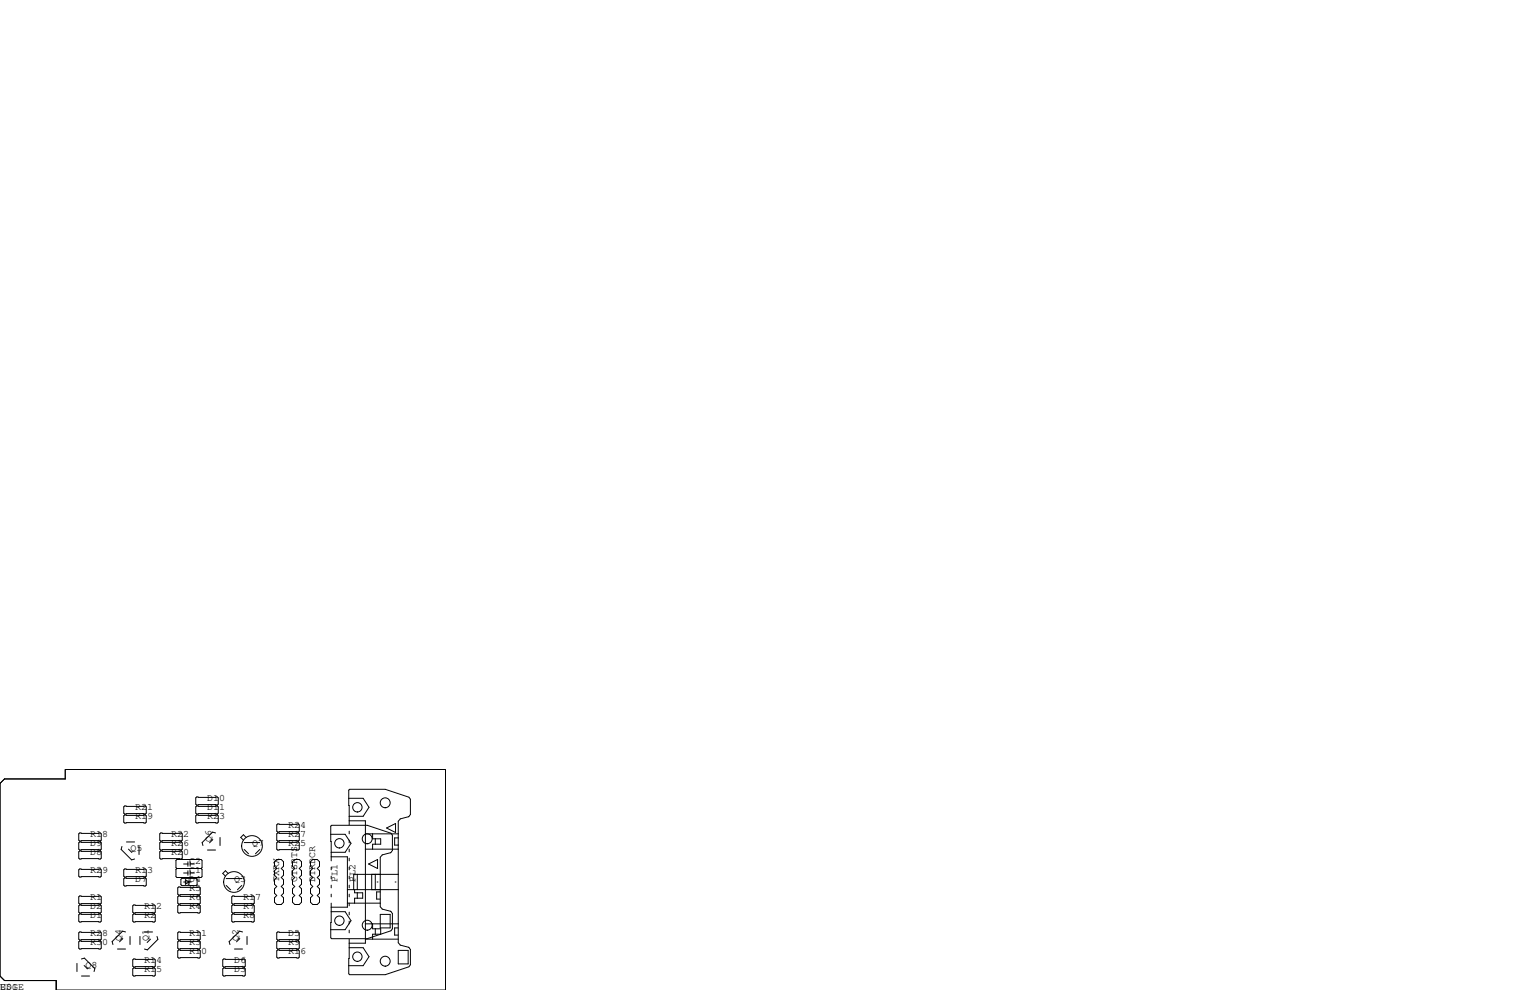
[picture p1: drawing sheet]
<svg xmlns="http://www.w3.org/2000/svg" width="432mm" height="279mm" viewBox="0 0 432 279" stroke-linecap="round" stroke-linejoin="round" font-family="sans-serif">
<g fill="none" stroke="#000" stroke-width=".28">
<path d="M0 221.1l1.3-1.3h17.1v-2.6h107.3v62.2h-109.8v-2.7h-14.6l-1.3-1.2zM22.5 235.1h5.8l.3 .2v1.8l-.3 .3h-5.8l-.3-.3v-1.8zM22.5 237.6h5.8l.3 .3v1.7l-.3 .3h-5.8l-.3-.3v-1.7zM34.4 238.9l-.2 .8 2.9 3 .9-.3M35.2 227.5h5.8l.3 .2v1.8l-.3 .2h-5.8l-.3-.2v-1.8zM35.2 230h5.8l.3 .3v1.7l-.3 .3h-5.8l-.3-.3v-1.7zM35.7 237.6h2.3M36.3 239.7l.9 .9M39.2 238.9v2.3M45.3 235.1h5.9l.2 .2v1.8l-.2 .3h-5.9l-.2-.3v-1.8zM45.3 237.6h5.9l.2 .3v1.7l-.2 .3h-5.9l-.2-.3v-1.7zM55.5 224.9h5.8l.3 .3v1.7l-.3 .3h-5.8l-.3-.3v-1.7z"/>
<path d="M55.5 227.5h5.8l.3 .2v1.8l-.3 .2h-5.8l-.3-.2v-1.8zM55.5 230h5.8l.3 .3v1.7l-.3 .3h-5.8l-.3-.3v-1.7zM58.5 239.9h2.3M60.1 236.9l-1 1M60.8 235.1l-.8-.3-3 3 .3 .8M62.1 236.3v2.3M68.9 237.8h4.4M68.9 239.7l1.3 1.3M69.5 236.3l-.8-.7-.8 .7 .8 .8M73.3 239.7l-1.2 1.3M78.4 235.1h5.8l.3 .2v1.8l-.3 .3h-5.8l-.3-.3v-1.8zM78.4 232.5h5.8l.3 .3v1.8l-.3 .2h-5.8l-.3-.2v-1.8z"/>
<path d="M78.4 237.6h5.8l.3 .3v1.7l-.3 .3h-5.8l-.3-.3v-1.7zM93.3 235.5h4.1l1.7 2.5-1.7 2.5h-3.9M98.4 225.3h4.1l1.6 2.5-1.6 2.6h-3.9M98.6 231.6h4.5v34.6h-4.5M98.6 234.6v.7M98.6 237.1v.8M98.6 239.6v.8M103.1 235.3h9.3M103.1 239.6h9.3M105.2 235.3v1.4h2.2v1.6h-2.2v1.3M105.9 236.7v1.6M109.1 233.7l2.5-1.3v2.5z"/>
<path d="M112.4 236.5h-1v2h1M113 231.1l-.6 .7v34.3l.6 .6M115.4 230.5l.4-.6v-4.3l-.4-.6-6.7-2.2h-10l-.3 .2 .2 9.8M115.4 230.5h-.1M115.4 230.5l-2.5 .6M22.5 257.9h5.8l.3 .3v1.8l-.3 .2h-5.8l-.3-.2v-1.8zM22.5 240.2h5.8l.3 .2v1.8l-.3 .2h-5.8l-.3-.2v-1.8zM22.5 245.2h5.8l.3 .3v1.8l-.3 .2h-5.8l-.3-.2v-1.8zM22.5 252.9h5.8l.3 .2v1.8l-.3 .2h-5.8l-.3-.2v-1.8zM22.5 255.4h5.8l.3 .3v1.7l-.3 .3h-5.8l-.3-.3v-1.7zM35.2 245.2h5.8l.3 .3v1.8l-.3 .2h-5.8l-.3-.2v-1.8zM35.2 247.8h5.8l.3 .2v1.8l-.3 .3h-5.8l-.3-.3v-1.8z"/>
<path d="M37.5 258.2l.2-.3h5.9l.2 .3v1.8l-.2 .2h-5.9l-.2-.2zM37.5 255.7l.2-.3h5.9l.2 .3v1.7l-.2 .3h-5.9l-.2-.3zM45.3 240.2h5.9l.2 .2v1.8l-.2 .2h-5.9l-.2-.2v-1.8zM49.9 245.1l-.2-.2v-2.1l.2-.2h6.9l.2 .2v2.1l-.2 .2M49.9 245.1l-.2 .3v2l.2 .2h6.9l.2-.2v-2l-.2-.3M49.9 245.1h6.9M50.2 253.1l.2-.2h5.9l.2 .2v1.8l-.2 .2h-5.9l-.2-.2zM50.2 255.7l.2-.3h5.9l.2 .3v1.7l-.2 .3h-5.9l-.2-.3zM50.2 250.6l.2-.3h5.9l.2 .3v1.7l-.2 .3h-5.9l-.2-.3zM51.1 248.2l.2-.3h4.1l.2 .3v1.5l-.2 .2h-4.1l-.2-.2zM51.8 243.8h1.2M51.8 248.9h2.2"/>
<path d="M51.8 246.4h1.2M52.3 248.3l1 .6-1 .7zM53 243.2v1.3M53 245.7v1.3M53.3 248.3v1.3h-.2M53.7 243.8h1.2M53.7 243.2v1.3M53.7 245.7v1.3M53.7 246.4h1.2M63.8 248h4.4M63.8 249.9l1.3 1.2M64.4 246.5l-.8-.8-.7 .8 .7 .8"/>
<path d="M65.4 258.2l.3-.3h5.8l.3 .3v1.8l-.3 .2h-5.8l-.3-.2zM65.4 253.1l.3-.2h5.8l.3 .2v1.8l-.3 .2h-5.8l-.3-.2zM65.4 255.7l.3-.3h5.8l.3 .3v1.7l-.3 .3h-5.8l-.3-.3zM68.2 249.9l-1.2 1.2M78.1 242.6h1.3l.6 .6v1.3l-.6 .6 .6 .6v1.3l-.6 .6 .6 .7v1.3l-.6 .6 .6 .6v1.3l-.6 .6 .6 .7v1.2l-.6 .7h-1.3l-.6-.7v-1.2l.6-.7-.6-.6v-1.3l.6-.6-.6-.6v-1.3l.6-.7-.6-.6v-1.3l.6-.6-.6-.6v-1.3zM83.2 242.6h1.3l.6 .6v1.3l-.6 .6 .6 .6v1.3l-.6 .6 .6 .7v1.3l-.6 .6 .6 .6v1.3l-.6 .6 .6 .7v1.2l-.6 .7h-1.3l-.6-.7v-1.2l.6-.7-.6-.6v-1.3l.6-.6-.6-.6v-1.3l.6-.7-.6-.6v-1.3l.6-.6-.6-.6v-1.3zM88.3 242.6h1.2l.7 .6v1.3l-.7 .6 .7 .6v1.3l-.7 .6 .7 .7v1.3l-.7 .6 .7 .6v1.3l-.7 .6 .7 .7v1.2l-.7 .7h-1.2l-.7-.7v-1.2l.7-.7-.7-.6v-1.3l.7-.6-.7-.6v-1.3l.7-.7-.7-.6v-1.3l.7-.6-.7-.6v-1.3zM93.5 254.9l-.2 9.8 .3 .2h10l6.7-2.2 .4-.6v-4.3l-.4-.6M93.5 241.8h4.5v14.2h-4.5M93.5 244.7v.8M93.5 247.3v.7M93.5 249.8v.8"/>
<path d="M93.5 252.3v.8M93.5 257.3h3.9l1.7 2.5-1.7 2.6h-4.1M98 251.1h14.4M98 254.9h9.3M98.6 242.2v.8M98.6 244.7v.8M98.6 247.3v.7M98.6 249.8v.8M98.6 252.3v.8M98.6 254.9v.8M98.6 257.4v.8M98.6 260v.7"/>
<path d="M100.1 251.1v.9h2.3v1.5h-2.3v1.4M100.8 246.8v4.3M100.8 252v1.5M104 243.8l2.6-1.2v2.5zM104.9 246.8v4.3M105.9 246.8v4.3M106.4 248.9h.3M107.3 258.1h2.8v3.8h-2.8zM107.3 251.7h-1v2h1M107.8 256.6l2.5 .6M107.9 241.3l-.6 .6v14l.6 .7M110.3 257.2h.1"/>
<path d="M110.3 240.6l.4-.6v-4.3l-.4-.5-6.7-2.3h-10l-.3 .3 .2 9.8M110.3 240.6h.1M110.3 240.6l-2.5 .7M111.5 248.9h.3M112.4 246.8h-12.6v4.3M21.7 271.9v2.3M22.5 265.6h5.8l.3 .2v1.8l-.3 .2h-5.8l-.3-.2v-1.8zM22.5 263h5.8l.3 .3v1.7l-.3 .3h-5.8l-.3-.3v-1.7zM23 270.6l.8-.2 3 3-.3 .8M23 275.5h2.3M23.8 272.5l.9 .9M33.1 267.8h2.3"/>
<path d="M34.7 264.9l-1 .9M35.4 263l-.8-.2-3 2.9 .3 .9M36.7 264.3v2.3M37.5 273.4l.2-.2h5.9l.2 .2v1.8l-.2 .3h-5.9l-.2-.3zM37.5 270.9l.2-.3h5.9l.2 .3v1.8l-.2 .2h-5.9l-.2-.2zM39.5 264.3v2.3M40.8 263h2.3M42.5 265.1l-1 .9M44.3 264.3l.3 .8-3 3-.8-.3M50.2 265.8l.2-.2h5.9l.2 .2v1.8l-.2 .2h-5.9l-.2-.2zM50.2 263.3l.2-.3h5.9l.2 .3v1.7l-.2 .3h-5.9l-.2-.3zM50.2 268.4l.2-.3h5.9l.2 .3v1.7l-.2 .3h-5.9l-.2-.3z"/>
<path d="M62.9 273.4l.2-.2h5.9l.2 .2v1.8l-.2 .3h-5.9l-.2-.3zM62.9 270.9l.2-.3h5.9l.2 .3v1.8l-.2 .2h-5.9l-.2-.2zM66.2 267.8h2.3M67.7 264.9l-.9 .9M68.5 263l-.9-.2-2.9 2.9 .2 .9M69.7 264.3v2.3M78.1 265.8l.3-.2h5.8l.3 .2v1.8l-.3 .2h-5.8l-.3-.2zM78.1 263.3l.3-.3h5.8l.3 .3v1.7l-.3 .3h-5.8l-.3-.3zM78.1 268.4l.3-.3h5.8l.3 .3v1.7l-.3 .3h-5.8l-.3-.3zM98.6 265l-.2 9.8 .3 .3h10l6.7-2.3 .4-.5v-4.3l-.4-.6M98.6 262.5v.8M98.6 267.5h3.9l1.6 2.5-1.6 2.5h-4.1"/>
<path d="M103.1 265h9.3M103.1 260.7h9.3M105.2 260.7v1.4h2.2v1.6h-2.2v1.3M105.9 262.1v1.6M112.4 268.2h2.8v3.8h-2.8zM112.4 261.9h-1v2h1M112.9 266.7l2.5 .7M115.3 267.4h.1"/>
<circle cx="71.1" cy="238.8" r="2.92"/>
<circle cx="95.8" cy="238" r="1.32"/>
<circle cx="100.9" cy="227.8" r="1.32"/>
<circle cx="103.6" cy="236.7" r="1.4"/>
<circle cx="108.7" cy="226.6" r="1.4"/>
<circle cx="66" cy="248.9" r="2.92"/>
<circle cx="95.8" cy="259.8" r="1.32"/>
<circle cx="100.9" cy="270" r="1.32"/>
<circle cx="103.6" cy="261.1" r="1.4"/>
<circle cx="108.7" cy="271.3" r="1.4"/>
</g>
<g font-size="2.8">
<text x="58.4" y="226.1">D10</text>
<text x="38.1" y="231.1">R19</text>
<text x="38.1" y="228.6">R21</text>
<text x="58.4" y="228.6">D11</text>
<text x="58.4" y="231.1">R23</text>
<text x="81.3" y="233.7">R24</text>
<text x="25.4" y="236.2">R18</text>
<text x="25.4" y="238.8">D9</text>
<text x="48.3" y="236.2">R22</text>
<text x="48.3" y="238.8">R26</text>
<text x="59.7" y="237.5" transform="rotate(-90 59.7 237.5)">Q6</text>
<text x="71.1" y="238.8">Q7</text>
<text x="81.3" y="238.8">R25</text>
<text x="81.3" y="236.2">R27</text>
<text x="25.4" y="241.3">D8</text>
<text x="36.8" y="240">Q5</text>
<text x="48.3" y="241.3">R20</text>
<text x="53.3" y="243.8">C2</text>
<text x="25.4" y="246.4">R29</text>
<text x="38.1" y="246.4">R13</text>
<text x="38.1" y="248.9">D7</text>
<text x="53.3" y="248.9">D4</text>
<text x="53.3" y="251.5">R5</text>
<text x="53.3" y="246.4">C1</text>
<text x="66" y="248.9">Q3</text>
<text x="78.7" y="248.9" transform="rotate(-90 78.7 248.9)">TXRX</text>
<text x="83.8" y="248.9" transform="rotate(-90 83.8 248.9)">CTSRTS</text>
<text x="88.9" y="248.9" transform="rotate(-90 88.9 248.9)">DTRDCR</text>
<text x="95.2" y="248.9" transform="rotate(-90 95.2 248.9)">PL1</text>
<text x="100.3" y="248.9" transform="rotate(-90 100.3 248.9)">PL2</text>
<text x="25.4" y="254">R1</text>
<text x="25.4" y="256.5">D2</text>
<text x="40.6" y="256.5">R12</text>
<text x="53.3" y="254">R6</text>
<text x="53.3" y="256.5">R4</text>
<text x="68.6" y="256.5">R7</text>
<text x="68.6" y="254">R17</text>
<text x="25.4" y="259.1">D1</text>
<text x="40.6" y="259.1">R2</text>
<text x="68.6" y="259.1">R8</text>
<text x="25.4" y="264.2">R28</text>
<text x="25.4" y="266.7">R30</text>
<text x="34.3" y="265.4" transform="rotate(-90 34.3 265.4)">Q4</text>
<text x="41.9" y="265.4" transform="rotate(-90 41.9 265.4)">Q1</text>
<text x="53.3" y="264.2">R11</text>
<text x="53.3" y="269.2">R10</text>
<text x="53.3" y="266.7">R3</text>
<text x="67.3" y="265.4" transform="rotate(-90 67.3 265.4)">Q2</text>
<text x="81.3" y="266.7">R9</text>
<text x="81.3" y="264.2">D5</text>
<text x="81.3" y="269.2">R16</text>
<text x="24.1" y="273">Q8</text>
<text x="40.6" y="271.8">R14</text>
<text x="40.6" y="274.3">R15</text>
<text x="66" y="274.3">D3</text>
<text x="66" y="271.8">D6</text>
<text x="0" y="279.4">U$1</text>
<text x="0" y="279.4">EDGE</text>
</g>
</svg>
